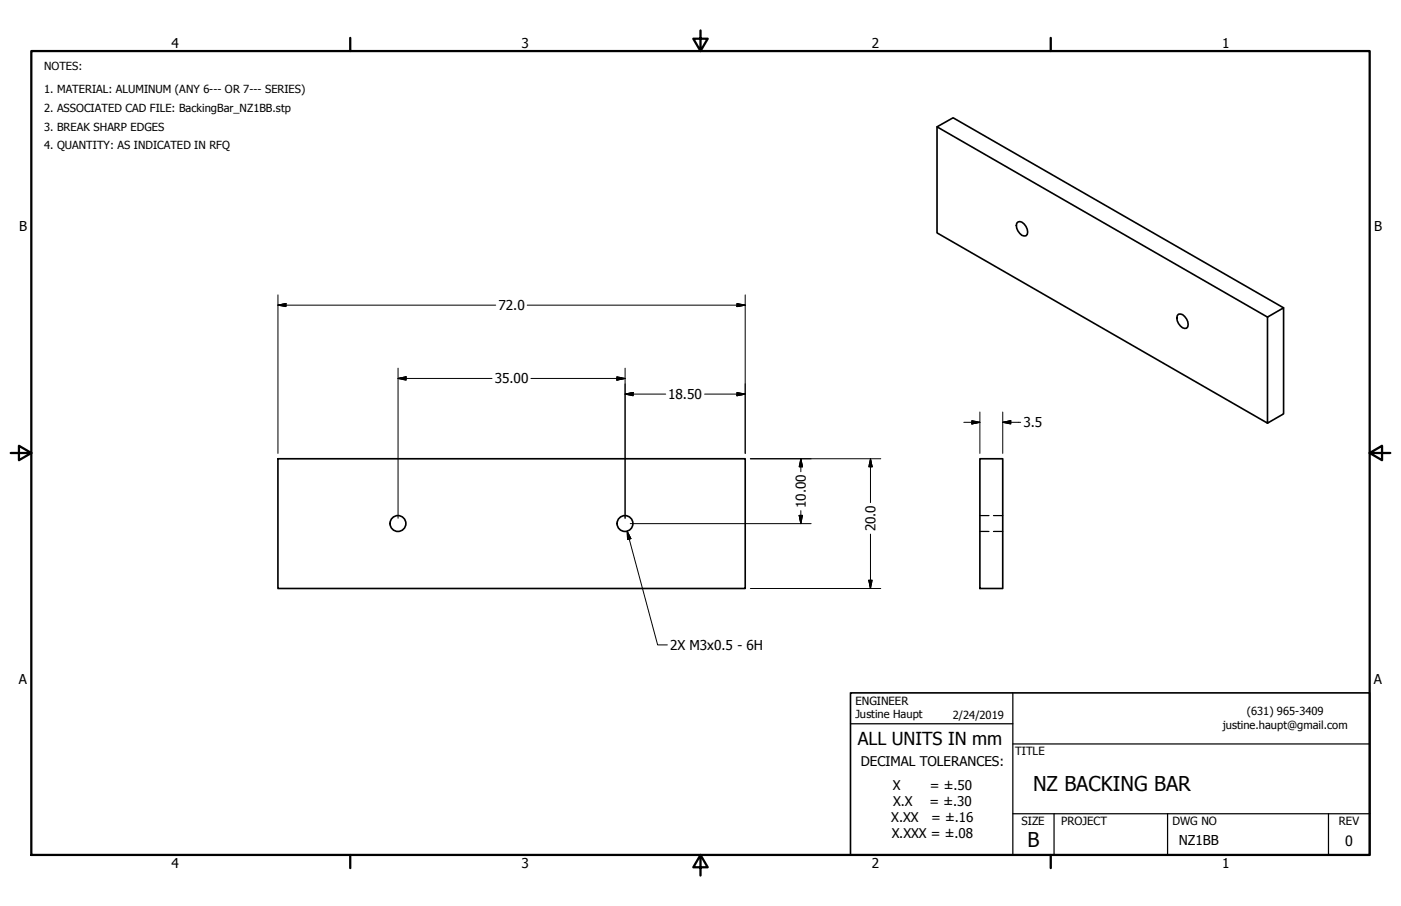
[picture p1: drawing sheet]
<svg xmlns="http://www.w3.org/2000/svg" width="432mm" height="279mm" viewBox="0 0 432 279" stroke-linecap="round" stroke-linejoin="round" font-family="sans-serif">
<!-- layer: Visible (ANSI) -->
<g fill="none" stroke="#000" stroke-width=".51">
<path d="M288.8 39.1l101.9 58.7M313.4 68.8l.4-.3a2.07 2.07 0 0 1 2.4 1.3 2.2 2.2 0 0 1 0 2.9 3 3 0 0 1-2.8-3.9zM363.2 96.9a3 3 0 0 1 2.9 3.9l-.4 .4a3 3 0 0 1-2.9-3.9zM395.6 94.9l-101.8-58.6-5 2.8v32.7l101.9 58.7 4.9-2.9v-32.7l-4.9 2.9v32.7M85.7 141.5h144v40h-144zM302 141.5h7.1v40h-7.1z"/>
<circle cx="122.7" cy="161.4" r="2.44"/>
<circle cx="192.6" cy="161.4" r="2.44"/>
</g>
<!-- layer: Hidden (ANSI) -->
<path d="M302 159h2.8M306.2 159h2.9M302 163.9h2.8M306.2 163.9h2.9" fill="none" stroke="#000" stroke-width=".38"/>
<!-- layer: Border (ANSI) -->
<path d="M9.7 15.7h412.4v248h-412.4zM107.9 11.7v4M215.9 9.4v6.3l-2.2-3.8h4.4l-2.2 3.8M323.8 11.7v4M3.3 139.7h6.4l-3.9-2.2v4.4l3.9-2.2M422.1 139.7l3.9 2.2v-4.4l-3.9 2.2h6.4M107.9 263.7v4M215.9 263.7l2.2 3.8h-4.4l2.2-3.8v6.3M323.8 263.7v4" fill="none" stroke="#000" stroke-width=".7"/>
<!-- layer: Title (ANSI) -->
<path d="M312.2 213.7v50h109.9M262.1 223.2h50.1M312.2 229.4h109.9M312.2 251h109.9M324.9 251v12.7M359.9 251v12.7M409.4 251v12.7" fill="none" stroke="#000" stroke-width=".38"/>
<path d="M262.1 213.7h160v50h-160z" fill="none" stroke="#000" stroke-width=".51"/>
<!-- layer: Dimension (ANSI) -->
<g fill="none" stroke="#000" stroke-width=".31">
<path d="M85.7 94.1l2.4-.5v1zM85.7 94.1h67.1M85.7 90.9v48.9M162.5 94.1h67.2M227.1 93.6l2.6 .5-2.6 .5zM229.7 90.9v48.9M122.7 116.7l2.5-.5v1zM122.7 116.7h28.9M122.7 113.5v46.3M163.6 116.7h29.1M190.1 116.2l2.6 .5-2.6 .5zM192.7 113.5v46.3"/>
<path d="M192.7 121.5l2.4-.5v1zM192.7 121.5h12.5M217.2 121.5h12.5M227.1 121l2.6 .5-2.6 .5zM297.1 130.2h4.9M299.5 129.7l2.5 .5-2.5 .5zM302 127.1v12.7M309.1 130.2l2.4-.5v1zM309.1 130.2h5.5M309.1 127.1v12.7M231.3 141.5h40.2M246.3 158.9h1l-.5 2.6z"/>
<path d="M246.8 141.5l.5 2.5h-1zM246.8 141.5v4M246.8 157.5v4M268.3 141.5l.5 2.5h-1zM268.3 141.5v13.5M194.2 161.5h55.8M267.8 178.9h1l-.5 2.6zM268.3 164.7v16.8M231.3 181.5h40.2"/>
</g>
<g fill="#000" stroke="#000" stroke-width=".31">
<path d="M85.7 94.1l2.4-.5zM85.7 94.1l2.4-.5v1zM227.1 94.6l2.6-.5zM227.1 93.6l2.6 .5-2.6 .5zM122.7 116.7l2.5-.5zM122.7 116.7l2.5-.5v1zM190.1 117.2l2.6-.5zM190.1 116.2l2.6 .5-2.6 .5zM192.7 121.5l2.4-.5zM192.7 121.5l2.4-.5v1zM227.1 122l2.6-.5zM227.1 121l2.6 .5-2.6 .5z"/>
<path d="M299.5 130.7l2.5-.5zM299.5 129.7l2.5 .5-2.5 .5zM309.1 130.2l2.4-.5zM309.1 130.2l2.4-.5v1zM246.3 158.9l.5 2.6zM246.3 158.9h1l-.5 2.6zM246.8 141.5l.5 2.5zM246.8 141.5l.5 2.5h-1zM268.3 141.5l.5 2.5zM268.3 141.5l.5 2.5h-1zM267.8 178.9l.5 2.6zM267.8 178.9h1l-.5 2.6z"/>
</g>
<!-- layer: Symbol (ANSI) -->
<path d="M193.3 163.8l1.1 2.3-1 .3zM193.3 163.8l9.4 35.1h3" fill="none" stroke="#000" stroke-width=".31"/>
<path d="M193.3 163.8l1.1 2.3zM193.3 163.8l1.1 2.3-1 .3z" fill="#000" stroke="#000" stroke-width=".31"/>
<g font-size="6.3">
<text x="318.4" y="244">NZ BACKING BAR</text>
<text x="316.7" y="261.2">B</text>
</g>
<text font-size="5.5" x="264.4" y="229.9">ALL UNITS IN mm</text>
<text font-size="4.4" x="414.6" y="260.8">0</text>
<g font-size="4.2">
<text x="52.8" y="14.7">4</text>
<text x="160.8" y="14.7">3</text>
<text x="268.7" y="14.7">2</text>
<text x="376.7" y="14.7">1</text>
<text x="5.9" y="71.4">B</text>
<text x="423.5" y="71.4">B</text>
<text x="153.6" y="95.6">72.0</text>
<text x="152.5" y="118.2">35.00</text>
<text x="205.9" y="123.1">18.50</text>
<text x="315.4" y="131.8">3.5</text>
<text x="248.3" y="156.7" transform="rotate(-90 248.3 156.7)">10.00</text>
<text x="269.8" y="163.9" transform="rotate(-90 269.8 163.9)">20.0</text>
<text x="206.5" y="200.4">2X M3x0.5 - 6H</text>
<text x="5.8" y="211.1">A</text>
<text x="423.4" y="211.1">A</text>
<text x="363.3" y="260.5">NZ1BB</text>
<text x="52.8" y="267.7">4</text>
<text x="160.8" y="267.7">3</text>
<text x="268.7" y="267.7">2</text>
<text x="376.7" y="267.7">1</text>
</g>
<g font-size="4.1">
<text x="265.3" y="236.1">DECIMAL TOLERANCES:</text>
<text x="275.1" y="243.5">X</text>
<text x="286.6" y="243.5">= ±.50</text>
<text x="275.3" y="248.5">X.X</text>
<text x="286.4" y="248.5">= ±.30</text>
<text x="274.7" y="253.4">X.XX</text>
<text x="287" y="253.4">= ±.16</text>
<text x="274.8" y="258.3">X.XXX = ±.08</text>
</g>
<g font-size="3.5">
<text x="263.7" y="217.4">ENGINEER</text>
<text x="312.9" y="232.7">TITLE</text>
<text x="314.8" y="254.3">SIZE</text>
<text x="327.1" y="254.3">PROJECT</text>
<text x="361.4" y="254.3">DWG NO</text>
<text x="412.7" y="254.3">REV</text>
</g>
<g font-size="3.4">
<text x="13.6" y="21.7">NOTES:</text>
<text x="13.6" y="28.8">1. MATERIAL: ALUMINUM (ANY 6--- OR 7--- SERIES)</text>
<text x="13.6" y="34.5">2. ASSOCIATED CAD FILE: BackingBar_NZ1BB.stp</text>
<text x="13.6" y="40.3">3. BREAK SHARP EDGES</text>
<text x="13.6" y="46">4. QUANTITY: AS INDICATED IN RFQ</text>
<text x="263.7" y="221.5">Justine Haupt</text>
<text x="293.6" y="221.6">2/24/2019</text>
<text x="384.2" y="220.5">(631) 965-3409</text>
<text x="376.9" y="224.7">justine.haupt@gmail.com</text>
</g>
</svg>
